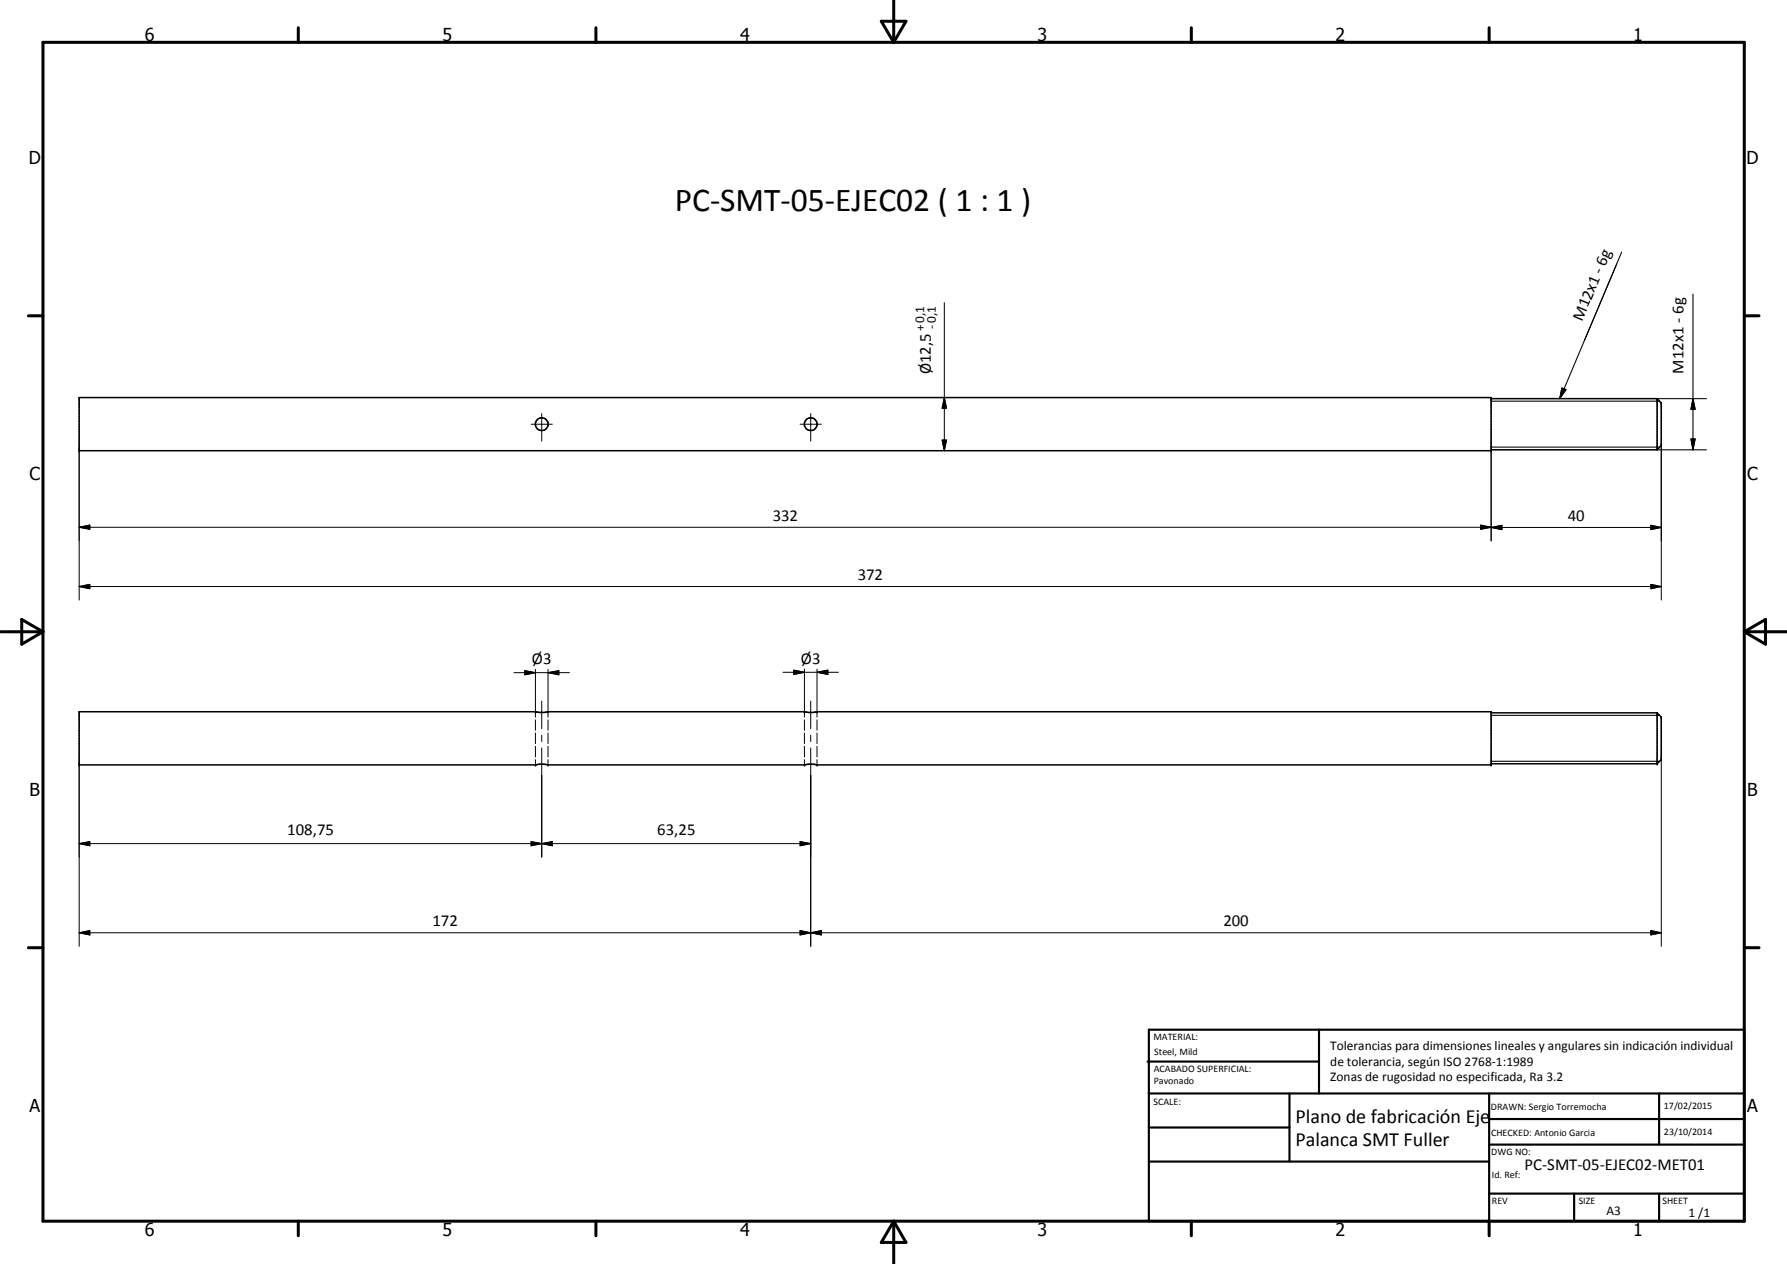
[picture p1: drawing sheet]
<svg xmlns="http://www.w3.org/2000/svg" width="420mm" height="297mm" viewBox="0 0 420 297" stroke-linecap="round" stroke-linejoin="round" font-family="sans-serif">
<g fill="none" stroke="#000" stroke-width=".35">
<path d="M18.6 93.4h332v12.5h-332zM350.6 93.7h39M389.6 93.7v12M389.6 93.7l1 1v10l-1 1M350.6 105.7h39M18.6 167.3h107.3l.9 .1 2.1-.1h60.2l1 .1 2-.1h158.5v12.4h-158.6l-1.1-.1-1.6 .1h-60.5l-1.1-.1-1.7 .1h-107.4zM350.6 167.5h39M350.6 179.5h39M389.6 167.5v12M389.6 167.5l1 1v10l-1 1"/>
<circle cx="127.4" cy="99.7" r="1.51"/>
<circle cx="190.6" cy="99.7" r="1.51"/>
</g>
<g fill="#000">
<circle cx="18.6" cy="105.9" r=".18"/>
<circle cx="350.6" cy="105.9" r=".18"/>
<circle cx="18.6" cy="179.7" r=".18"/>
<circle cx="125.9" cy="167.3" r=".18"/>
<circle cx="125.9" cy="179.7" r=".18"/>
<circle cx="128.9" cy="179.7" r=".18"/>
<circle cx="128.9" cy="167.3" r=".18"/>
<circle cx="189.1" cy="167.3" r=".18"/>
<circle cx="189.1" cy="179.7" r=".18"/>
<circle cx="192.1" cy="179.7" r=".18"/>
<circle cx="192.1" cy="167.3" r=".18"/>
<circle cx="350.6" cy="179.7" r=".18"/>
<circle cx="389.6" cy="179.5" r=".18"/>
<circle cx="390.6" cy="168.5" r=".18"/>
</g>
<path d="M381.3 59.2l-14.6 34.5M380.1 62l-7.5 17.9M398 69.1v36.6M350.6 94.3h39.6M367.2 91.2l1 .4-1.5 2.1zM389.6 93.7h11.6M398 93.7l.6 2.5h-1zM350.6 105.1h39.6M389.6 105.7h11.6M397.6 103.2h1l-.6 2.5zM350.6 168.1h39.6M350.6 178.9h39.6" fill="none" stroke="#000" stroke-width=".25"/>
<g fill="none" stroke="#000" stroke-width=".24">
<path d="M222 71.1v34.8M124.9 99.7h5M127.4 97.2v6.5M188.1 99.7h5M190.6 97.2v6.5M222 93.4l.5 2.5h-1zM18.6 105.9v35.1M221.5 103.4h1l-.5 2.5zM350.6 105.9v21.2M390.6 104.7v36.3M18.6 137.8l2.5-.5v1zM18.6 123.9l2.5-.5v1z"/>
<path d="M18.6 137.8h372M18.6 123.9h332M348.1 123.4l2.5 .5-2.5 .5zM350.6 124l2.5-.6v1.1zM350.6 124h40M388.1 137.3l2.5 .5-2.5 .5zM388.1 123.4l2.5 .6-2.5 .5zM120.9 158.1h13M123.4 157.6l2.5 .5-2.5 .5zM125.9 157.3v11.2M128.9 158.1l2.5-.5v1zM128.9 157.3v11.2"/>
<path d="M184.1 158h13M186.6 157.5l2.5 .5-2.5 .5zM189.1 157.2v11.3M192.1 158l2.5-.5v1zM192.1 157.2v11.3M18.6 179.7v42.7M125.9 169.2v2.4M125.9 172.3v2.5M125.9 175.4v2.5M125.9 178.5v1.2M127.4 164.8v6.4M127.4 172.8v1.4"/>
<path d="M127.4 175.8v25.6M128.9 169.2v2.4M128.9 172.3v2.5M128.9 175.4v2.5M128.9 178.5v1.2M189.1 169.2v2.4M189.1 172.3v2.5M189.1 175.4v2.5M189.1 178.5v1.2M190.6 164.8v6.4M190.6 172.8v1.4M190.6 175.8v46.6"/>
<path d="M192.1 169.2v2.4M192.1 172.3v2.5M192.1 175.4v2.5M192.1 178.5v1.2M390.6 178.5v43.9M18.6 198.2l2.5-.4v1zM18.6 198.2h172M124.9 197.8l2.5 .4-2.5 .6zM127.4 198.2l2.5-.4v1zM188.1 197.8l2.5 .4-2.5 .6zM18.6 219.2l2.5-.5v1zM18.6 219.2h372"/>
<path d="M188.1 218.7l2.5 .5-2.5 .5zM188.1 218.7v1l5-1v1zM190.6 219.2l2.5-.5v1zM388.1 218.7l2.5 .5-2.5 .5z"/>
</g>
<g fill="none" stroke="#000" stroke-width=".71">
<path d="M10.1 9.9h400v277.1h-400zM70.1 6.5v3.4M140.1 6.5v3.4M207.2 5h5.8l-2.9 4.9zM210.1 0v9.9M280.1 6.5v3.4M350.1 6.5v3.4M6.7 74.2h3.4M410.1 74.2h3.5M.1 148.5h10M5.1 145.6l5 2.9-5 2.9zM410.1 148.5h10"/>
<path d="M410.1 148.5l5-2.9v5.8zM6.7 222.7h3.4M410.1 222.7h3.5M70.1 287v3.4M140.1 287v3.4M210.1 287v10M210.1 287l2.9 5h-5.8zM280.1 287v3.4M350.1 287v3.4"/>
</g>
<g fill="none" stroke="#000" stroke-width=".51">
<path d="M269.8 249.5h40.3M270.1 242h140v45h-140zM270.1 257h140M303.2 257v16M310.1 242v15M350.1 257v30M390.1 257v12M270.1 265h33.1M270.1 273h80M350.1 269h60M350.1 263h60M350.1 280.5h60"/>
<path d="M370.1 280.5v6.5M390.1 280.5v6.5"/>
</g>
<g fill="#000">
<path d="M222 93.4l.5 2.5h-1zM367.2 91.2l1 .4-1.5 2.1zM398 93.7l.6 2.5h-1zM221.5 103.4h1l-.5 2.5zM397.6 103.2h1l-.6 2.5zM18.6 137.8l2.5-.5v1zM18.6 123.9l2.5-.5v1zM348.1 123.4l2.5 .5-2.5 .5zM350.6 124l2.5-.6v1.1zM388.1 137.3l2.5 .5-2.5 .5zM388.1 123.4l2.5 .6-2.5 .5zM123.4 157.6l2.5 .5-2.5 .5z"/>
<path d="M128.9 158.1l2.5-.5v1zM186.6 157.5l2.5 .5-2.5 .5zM192.1 158l2.5-.5v1zM18.6 198.2l2.5-.4v1zM124.9 197.8l2.5 .4-2.5 .6zM127.4 198.2l2.5-.4v1zM188.1 197.8l2.5 .4-2.5 .6zM18.6 219.2l2.5-.5v1zM188.1 218.7l2.5 .5-2.5 .5zM190.6 219.2l2.5-.5v1zM388.1 218.7l2.5 .5-2.5 .5z"/>
</g>
<text font-size="7.9" x="158.7" y="49.6">PC-SMT-05-EJEC02 ( 1 : 1 )</text>
<g font-size="4.7">
<text x="304.6" y="263.9">Plano de fabricación Eje</text>
<text x="304.6" y="269.3">Palanca SMT Fuller</text>
</g>
<g font-size="4.2">
<text x="34" y="9.6">6</text>
<text x="104" y="9.6">5</text>
<text x="174" y="9.6">4</text>
<text x="244" y="9.6">3</text>
<text x="314" y="9.6">2</text>
<text x="384" y="9.6">1</text>
<text x="6.8" y="38.7">D</text>
<text x="410.6" y="38.7">D</text>
<text x="7" y="112.9">C</text>
<text x="410.8" y="112.9">C</text>
<text x="7" y="187.1">B</text>
<text x="410.8" y="187.1">B</text>
<text x="7" y="261.4">A</text>
<text x="410.8" y="261.4">A</text>
<text x="34" y="290.4">6</text>
<text x="104" y="290.4">5</text>
<text x="174" y="290.4">4</text>
<text x="244" y="290.4">3</text>
<text x="314" y="290.4">2</text>
<text x="384" y="290.4">1</text>
</g>
<g font-size="3.9">
<text x="372" y="75.6" transform="rotate(-67 372 75.6)">M12x1 - 6g</text>
<text x="218.9" y="88" transform="rotate(-90 218.9 88)">Ø12,5</text>
<text x="395.8" y="87.8" transform="rotate(-90 395.8 87.8)">M12x1 - 6g</text>
<text x="181.7" y="122.4">332</text>
<text x="368.6" y="122.4">40</text>
<text x="201.7" y="136.3">372</text>
<text x="125.1" y="156.1">Ø3</text>
<text x="188.3" y="156">Ø3</text>
<text x="67.6" y="196.2">108,75</text>
<text x="154.5" y="196.2">63,25</text>
<text x="101.7" y="217.7">172</text>
<text x="287.6" y="217.6">200</text>
<text x="358.5" y="275">PC-SMT-05-EJEC02-MET01</text>
</g>
<g font-size="3.1">
<text x="217.4" y="77.7" transform="rotate(-90 217.4 77.7)">+0,1</text>
<text x="220" y="77.4" transform="rotate(-90 220 77.4)">-0,1</text>
<text x="312.7" y="246.8">Tolerancias para dimensiones lineales y angulares sin indicación individual</text>
<text x="312.7" y="250.4">de tolerancia, según ISO 2768-1:1989</text>
<text x="312.7" y="254">Zonas de rugosidad no especificada, Ra 3.2</text>
<text x="377.7" y="285.6">A3</text>
<text x="397" y="285.9">1 /1</text>
</g>
<g font-size="2.4">
<text x="271.2" y="244.4">MATERIAL:</text>
<text x="271.3" y="252">ACABADO SUPERFICIAL:</text>
<text x="271.4" y="247.9">Steel, Mild</text>
<text x="271.3" y="254.6">Pavonado</text>
<text x="271.2" y="259.7">SCALE:</text>
<text x="350.6" y="260.8">DRAWN: Sergio Torremocha</text>
<text x="391.2" y="260.6">17/02/2015</text>
<text x="350.6" y="267">CHECKED: Antonio Garcia</text>
<text x="391.2" y="266.7">23/10/2014</text>
<text x="350.6" y="271.4">DWG NO:</text>
<text x="350.8" y="276.9">Id. Ref:</text>
<text x="350.8" y="282.8">REV</text>
<text x="371.2" y="282.9">SIZE</text>
<text x="390.9" y="282.9">SHEET</text>
</g>
</svg>
